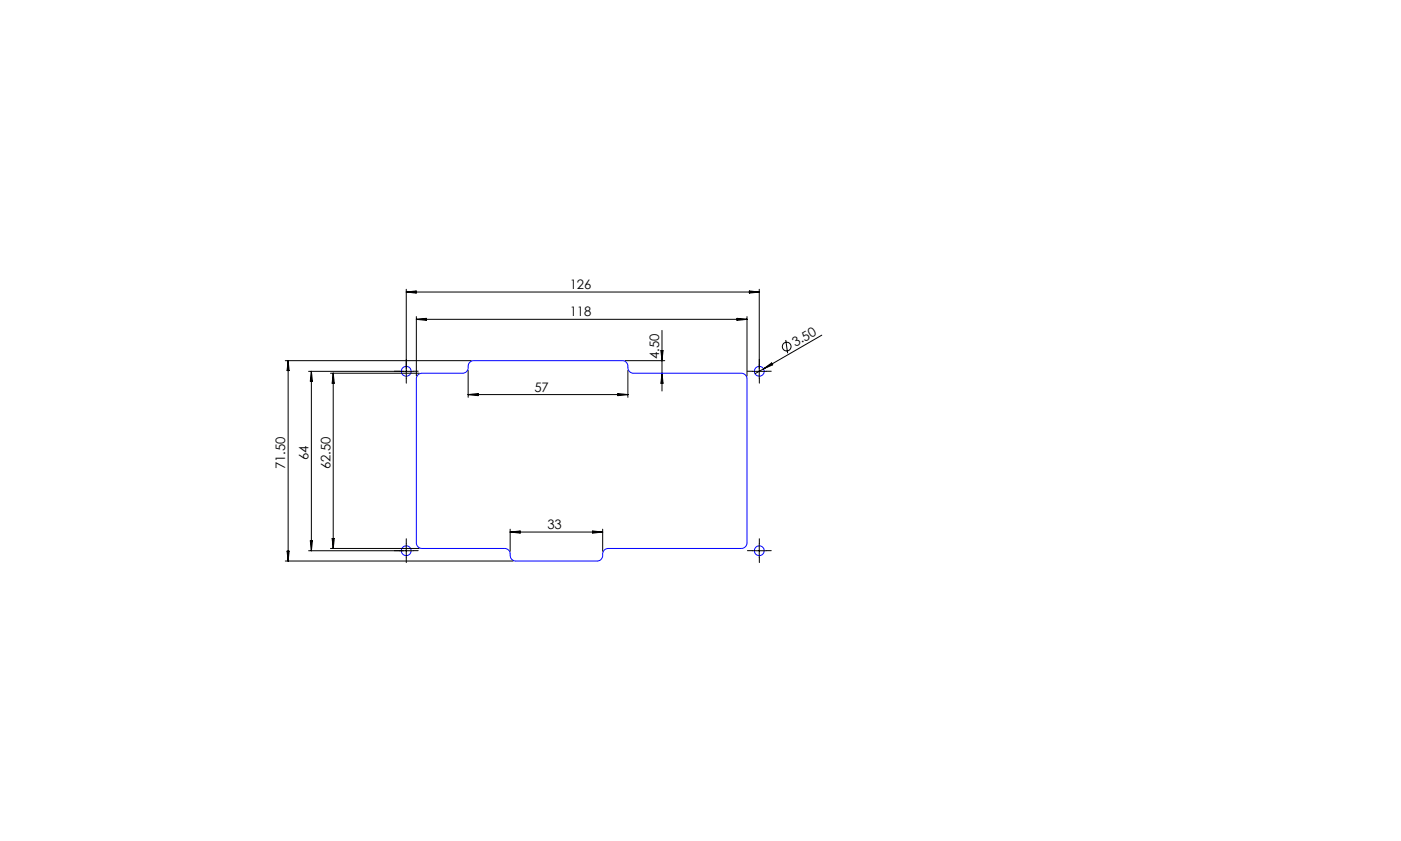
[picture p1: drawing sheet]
<svg xmlns="http://www.w3.org/2000/svg" width="500mm" height="300mm" viewBox="0 0 500 300" stroke-linecap="round" stroke-linejoin="round" font-family="sans-serif">
<g fill="none" stroke="#000" stroke-width=".36">
<path d="M145 103.2v31.7M145 104.2l3.5-.4v.8zM145 104.2h126M148.6 112.9v21.2M148.6 113.9h118M148.6 113.9l3.6-.3v.7zM236.3 117.9v21.6M263 113.6l3.6 .3-3.6 .4zM266.6 112.9v21.2M267.4 103.8l3.6 .4-3.6 .4zM271 103.2v31.7M293.3 119.6l-20.8 12"/>
<path d="M101.8 128.7h66.3M102.8 128.7v71.4M102.8 128.7l.4 3.5h-.8zM110.1 132.5h37.4M111.1 132.5v64M111.1 132.5l.4 3.5h-.8zM117.9 133.1h31.7M118.9 133.1v62.5M118.9 133.1l.4 3.6h-.8zM167.1 132.1v9.6M223.1 128.7h14.1M224.1 132.1v9.6"/>
<path d="M235.9 125.1h.7l-.3 3.6zM236.3 133.1l.3 3.6h-.7zM268.5 132.5h5M272.5 131.6l-3 1.7M272.5 131.6l2.9-2.1 .4 .6zM280.4 121.3l.7 4.7M167.1 140.8h57M167.1 140.8l3.5-.4v.7zM220.5 140.4l3.6 .4-3.6 .3zM102.4 196.6h.8l-.4 3.5zM110.7 192.9h.8l-.4 3.6zM117.9 195.6h31.7"/>
<path d="M118.5 192.1h.8l-.4 3.5zM145 194v5M147.5 196.5h-37.4M182.1 188.8v7.8M182.1 189.8h33M182.1 189.8l3.5-.4v.8zM211.5 189.4l3.6 .4-3.6 .4zM215.1 188.8v7.8M268.5 196.5h5M271 194v5M101.8 200.1h81.3"/>
<circle cx="280.8" cy="123.6" r="1.56"/>
</g>
<g fill="none" stroke="#00f" stroke-width=".36">
<path d="M149.1 133.8l1.3-.7h14.7a2.31 2.31 0 0 0 2-2.9l.6-1.1 1.2-.4h53.2a2.25 2.25 0 0 1 2 2.8l.7 1.1 1.1 .5h38.9l.9 .4 .6 .6 .3 1v59l-.7 1-1.3 .5h-47.5a2.25 2.25 0 0 0-2 2.9l-.8 1.3-1 .3h-29.2a2.25 2.25 0 0 1-2.1-2.9l-.6-1.1-1.1-.5h-29.7l-1-.2-.8-.8-.2-.8v-58.9z"/>
<circle cx="145" cy="132.5" r="1.75"/>
<circle cx="271" cy="132.4" r="1.76"/>
<circle cx="145" cy="196.5" r="1.74"/>
<circle cx="271" cy="196.4" r="1.75"/>
</g>
<g fill="none" stroke="#000" stroke-width=".36" stroke-dasharray="15.2 1.3 1.3 1.3">
<path d="M142.5 132.4h-1.8M145 129.9v-1.7M145 134.9v1.8M147.5 132.4h1.7M268.5 132.4h-1.8M271 129.9v-1.7M271 134.9v1.8M273.5 132.4h1.7M142.5 196.4h-1.8M145 193.9v-1.7M145 198.9v1.8M147.5 196.4h1.7"/>
<path d="M268.5 196.4h-1.8M271 193.9v-1.7M271 198.9v1.8M273.5 196.4h1.7"/>
</g>
<g font-size="4.7">
<text x="203.3" y="103.1">126</text>
<text x="203.3" y="112.9">118</text>
<text x="283.9" y="123.8" transform="rotate(-30 283.9 123.8)">3.50</text>
<text x="235.3" y="128.2" transform="rotate(-90 235.3 128.2)">4.50</text>
<text x="190.7" y="139.7">57</text>
<text x="101.8" y="167.5" transform="rotate(-90 101.8 167.5)">71.50</text>
<text x="110.1" y="164.2" transform="rotate(-90 110.1 164.2)">64</text>
<text x="117.9" y="167.5" transform="rotate(-90 117.9 167.5)">62.50</text>
<text x="195.3" y="188.8">33</text>
</g>
</svg>
